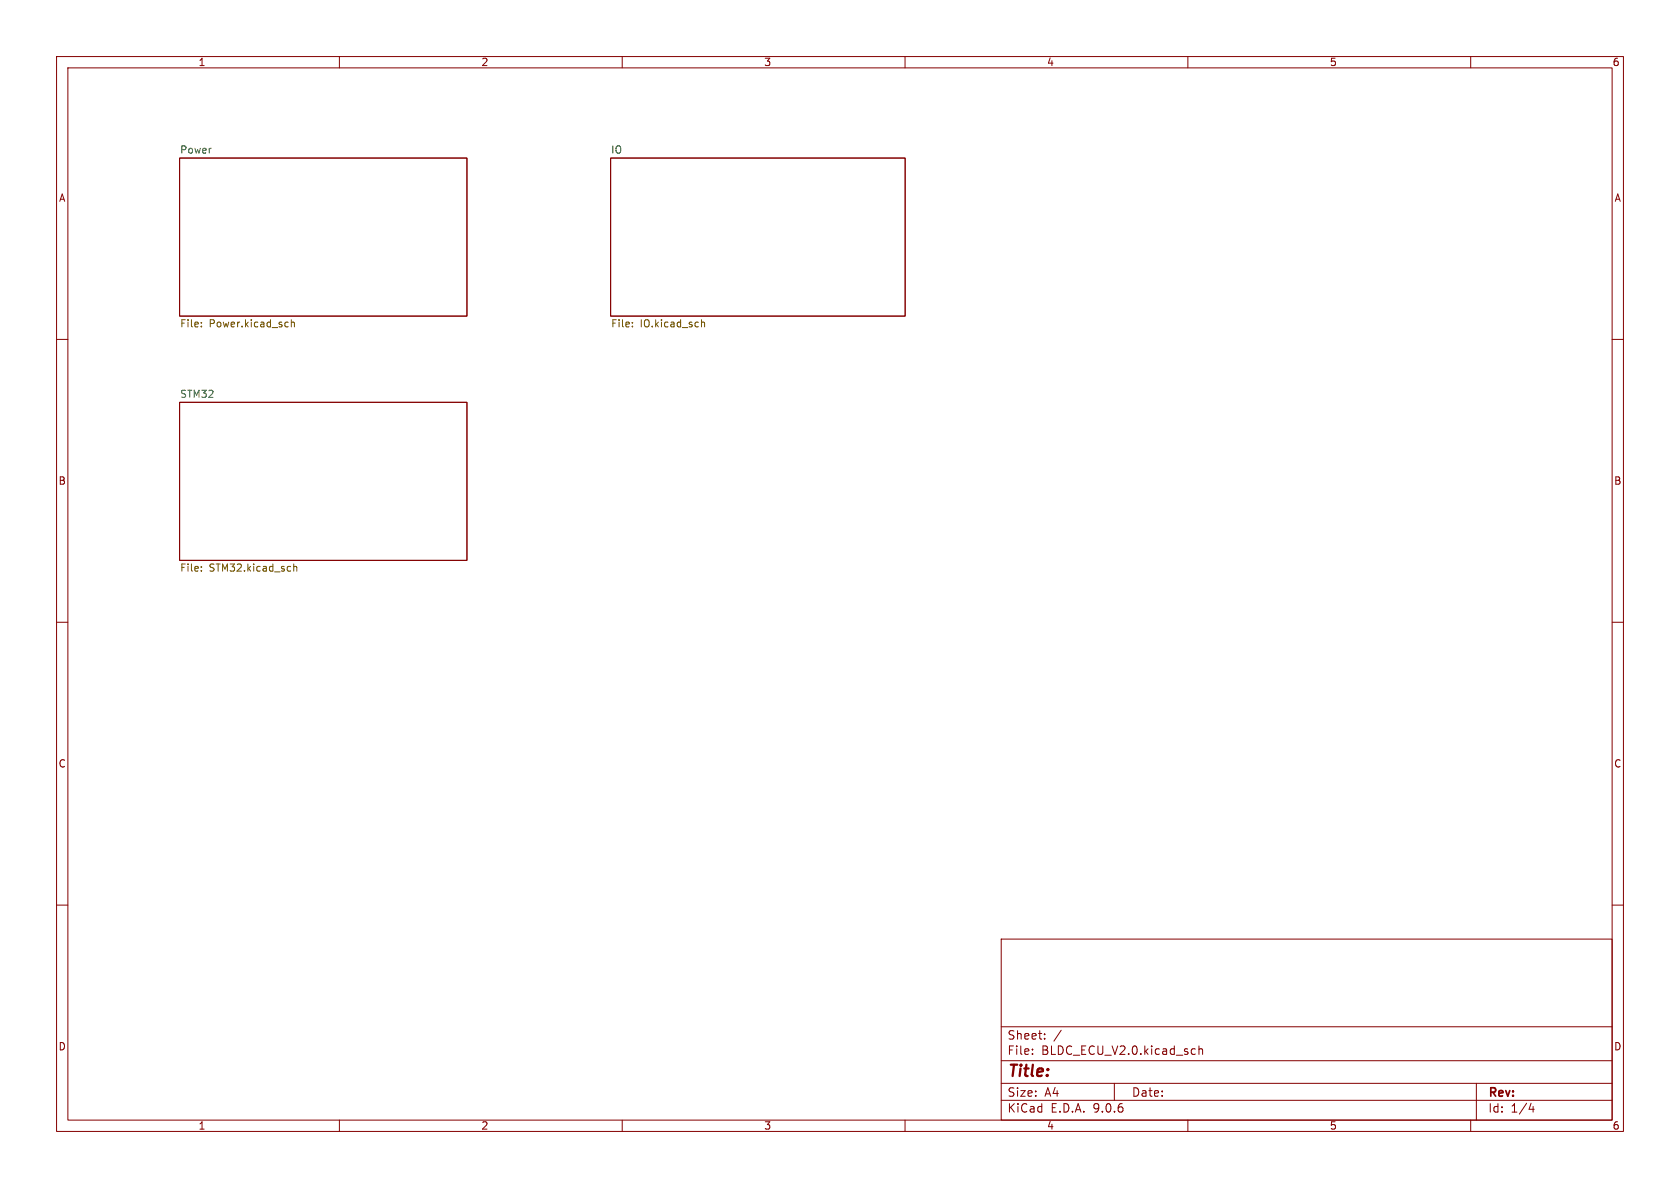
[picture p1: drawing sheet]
<svg xmlns="http://www.w3.org/2000/svg" width="297mm" height="210mm" viewBox="0 0 297 210" stroke-linecap="round" stroke-linejoin="round" font-family="sans-serif">
<g fill="none" stroke="#840000" stroke-width=".18">
<path d="M10 10h277v190h-277zM12 12h273v186h-273zM60 10v2M110 10v2M160 10v2M210 10v2M260 10v2M31.7 27.9h50.8v28h-50.8zM107.9 27.9h52.1v28h-52.1zM10 60h2M31.7 71.1h50.8v28h-50.8zM285 60h2"/>
<path d="M10 110h2M285 110h2M10 160h2M177 166h108v32h-108zM285 160h2M60 198v2M110 198v2M160 198v2M177 194.5h108M177 191.5h108M177 187.5h108M177 181.5h108"/>
<path d="M182.5 186.3v.1M182.5 185.5v.1M184.7 183.6v.1M184.7 182.8v.1M187.6 182.1l-1.3 2M197 191.5v3M210 198v2M210.9 185.4l.4 .1M211.3 186.3l-.4 .1M212 185.5l.2-.1 .3 .1 .1 .9M212 184.9v1.5M260 198v2"/>
<path d="M261 191.5v6.5M270.7 195l-.4 1.1h.9M271 195.6v1"/>
</g>
<g fill="none" stroke="#725600" stroke-width=".18">
<path d="M35.6 57.7v.1M35.6 57v.1M50.8 56.9l.2 .1M51 57.7l-.2 .1M51.5 56.5v1.3M51.5 57.1l.2-.2 .3 .1v.8M111.8 57.7v.1M111.8 57v.1M124 57.1l.2-.2 .3 .1 .1 .8M124 56.5v1.3M51.9 99.7v1.3M35.6 100.2v.1"/>
<path d="M35.6 100.8v.2M51.9 100.2l.2-.1 .3 .1 .1 .8"/>
</g>
<text font-size="2.8" fill="#840000" x="178" y="190.9">Title:</text>
<g font-size="2.1" fill="#840000">
<text x="178" y="184">Sheet:</text>
<text x="178" y="186.7">File:</text>
<text x="184.1" y="186.7">BLDC_ECU_V2.0.kicad_sch</text>
<text x="178" y="196.9">KiCad</text>
<text x="178" y="194.1">Size:</text>
<text x="184.7" y="194.1">A4</text>
<text x="185.7" y="196.9">E.D.A.</text>
<text x="193.3" y="196.9">9.0.6</text>
<text x="200" y="194.1">Date:</text>
<text x="263" y="194.3">Rev:</text>
<text x="263" y="196.9">Id:</text>
<text x="267.1" y="196.9">1/4</text>
</g>
<g font-size="1.8" fill="#840000">
<text x="35" y="11.9">1</text>
<text x="85" y="11.9">2</text>
<text x="135" y="11.9">3</text>
<text x="185" y="11.9">4</text>
<text x="235" y="11.9">5</text>
<text x="285" y="11.9">6</text>
<text x="10.3" y="35.9">A</text>
<text x="285.3" y="35.9">A</text>
<text x="10.3" y="85.9">B</text>
<text x="285.3" y="85.9">B</text>
<text x="10.3" y="135.9">C</text>
<text x="285.3" y="135.9">C</text>
<text x="10.3" y="185.9">D</text>
<text x="285.3" y="185.9">D</text>
<text x="35" y="199.9">1</text>
<text x="85" y="199.9">2</text>
<text x="135" y="199.9">3</text>
<text x="185" y="199.9">4</text>
<text x="235" y="199.9">5</text>
<text x="285" y="199.9">6</text>
</g>
<g font-size="1.8" fill="#006464">
<text x="31.7" y="27.2">Power</text>
<text x="107.9" y="27.2">IO</text>
<text x="31.7" y="70.4">STM32</text>
</g>
<g font-size="1.8" fill="#725600">
<text x="31.7" y="58.2">File:</text>
<text x="37" y="58.2">Power.kicad_sch</text>
<text x="107.9" y="58.2">File:</text>
<text x="113.2" y="58.2">IO.kicad_sch</text>
<text x="31.7" y="101.4">File:</text>
<text x="37" y="101.4">STM32.kicad_sch</text>
</g>
</svg>
